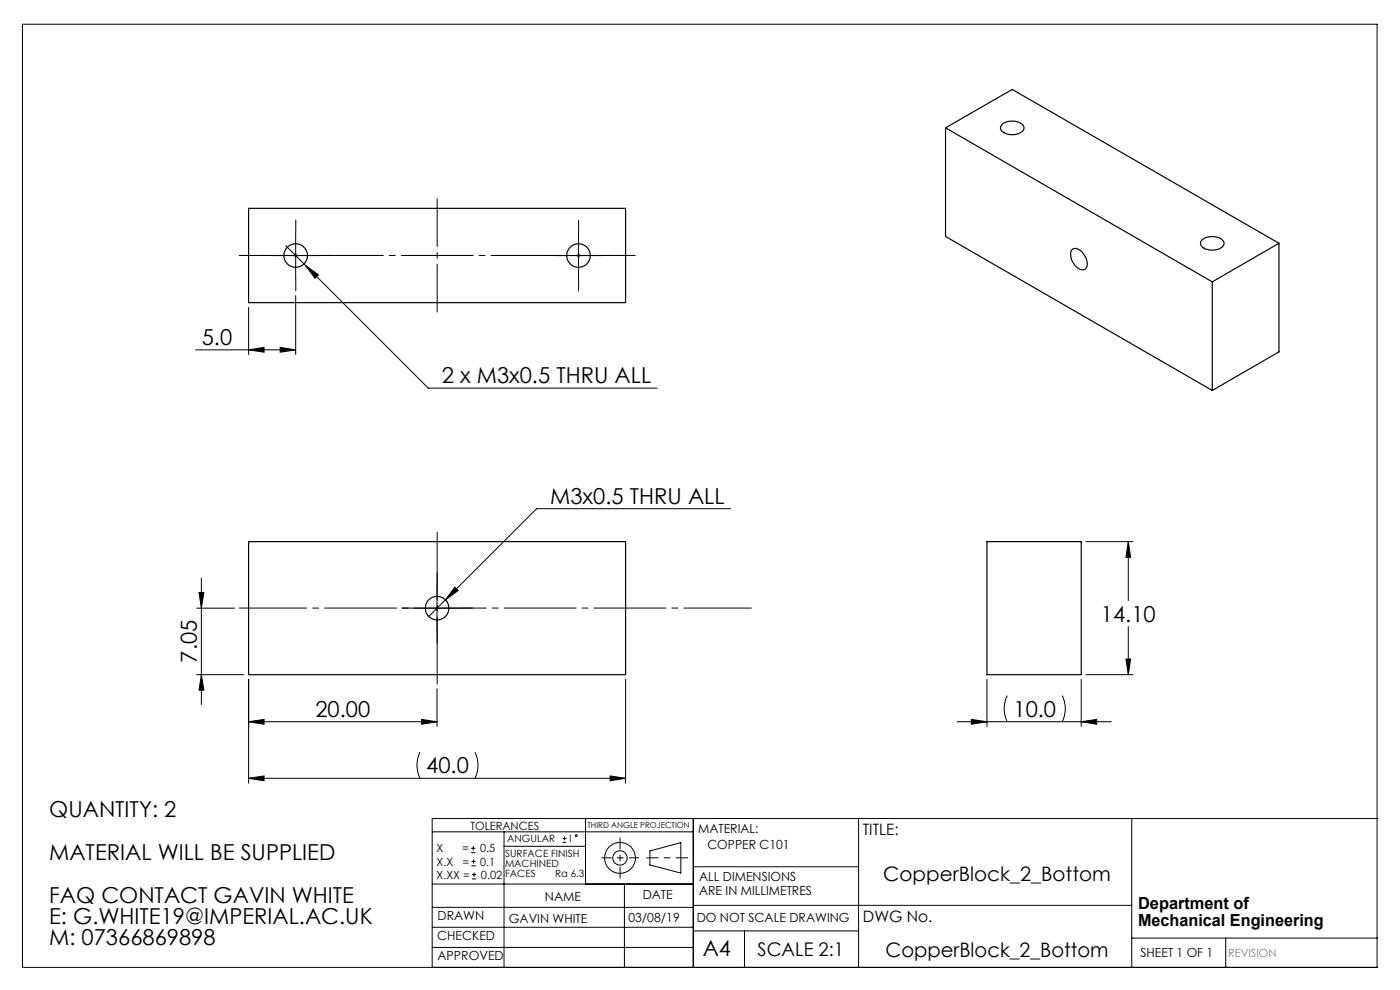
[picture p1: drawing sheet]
<svg xmlns="http://www.w3.org/2000/svg" width="297mm" height="210mm" viewBox="0 0 297 210" stroke-linecap="round" stroke-linejoin="round" font-family="sans-serif">
<g fill="none" stroke="#000" stroke-width=".21">
<path d="M4.8 5.1h287.3v200.1h-287.3zM57.7 54.2h10M60.6 52.1l30.2 30.2h48.6M62.7 49.2v10M64.8 56.3l2.8 2-.8 .7zM117.7 54.2h10M122.7 49.2v10M41.5 74.2h21.2M52.7 74.2l3.3-.5v1zM52.7 65.2v10M59.4 73.7l3.3 .5-3.3 .5zM62.7 62.7v12.5"/>
<path d="M155 107.9h-41.2l-19.3 19.3M230.4 114.9h9.9M239.4 114.9l.5 3.3h-1zM239.4 114.9v12.5M41.7 129h8M42.2 125.7h1.1l-.6 3.3zM42.7 122.7v26.8M87.7 129h10M92.7 124v10M94.5 127.2l-3.6 3.6M96.5 124.6l.7 .7-2.7 1.9zM238.9 139.8h1l-.5 3.3z"/>
<path d="M239.4 132.9v10.2M41.7 143.1h10M42.7 143.1l.6 3.3h-1.1zM52.7 144.1v22M52.7 153.1h40M52.7 153.1l3.3-.5v1zM89.1 159.6a6.1 6.1 0 0 0 0 5.5M89.4 152.6l3.3 .5-3.3 .5zM92.7 146.1v8M100.8 159.6a6.1 6.1 0 0 1 0 5.5M132.7 144.1v22M203 153.1h32.7"/>
<path d="M206.1 152.6l3.3 .5-3.3 .5zM209.4 144.1v10M213.7 147.6a6.4 6.4 0 0 0 0 5.5M225.3 147.6a6.1 6.1 0 0 1 0 5.5M229.4 153.1l3.3-.5v1zM229.4 144.1v10M230.4 143.1h9.9M52.7 165.1h80M52.7 165.1l3.3-.5v1zM91.7 176.5h55.4M99.9 179.9h1M100.4 179.5v.9"/>
<path d="M106.9 176.5v28.7M106.9 179.5h17.3M119.3 178.7h.9M119.3 177.9h.9M119.8 177.4v.9M124.2 173.6v13.9M129.4 164.6l3.3 .5-3.3 .5zM147.1 173.6v31.6M182.1 173.6v31.6M240.1 173.6v31.6M292.1 173.6h-200.4v31.6M91.7 196.7h55.4"/>
<path d="M91.7 192.5h55.4M91.7 187.5h55.4M99.9 180.9h1M100 183.6h.9M100 182.7h.9M100.1 186.4h.9M100.1 185.5h.9M100.5 182.3v.9M100.6 185.1v.9M132.5 187.5v17.7M137.9 180.5l6.5-1.8v6.5l-6.5-1.7zM147.1 183.9h35"/>
<path d="M147.1 197.5h35M147.1 192h93M157.9 197.5v7.7M240.1 199h52M260 199v6.2M91.7 201h55.4"/>
<circle cx="122.2" cy="177.3" r=".2"/>
<circle cx="131.5" cy="182" r="1.52"/>
<circle cx="131.5" cy="182" r="3.3"/>
</g>
<path d="M145.9 182h-8.7" fill="none" stroke="#000" stroke-width=".21" stroke-dasharray="15.2 1.3 1.3 1.3" stroke-dashoffset="12.8"/>
<path d="M131.5 177.7v8.6" fill="none" stroke="#000" stroke-width=".21" stroke-dasharray="15.2 1.3 1.3 1.3" stroke-dashoffset="12.9"/>
<path d="M127.7 182h7.8" fill="none" stroke="#000" stroke-width=".21" stroke-dasharray="15.2 1.3 1.3 1.3" stroke-dashoffset="13.3"/>
<path d="M62.2 54.2h1M62.4 53.9l.7 .7M62.7 53.7v1M63.1 53.9l-.7 .7M122.2 54.2h1M122.4 53.9l.7 .7M122.7 53.7v1M123.1 53.9l-.7 .7" fill="none" stroke="#808080" stroke-width=".21"/>
<path d="M57.7 54.2h-2.5M62.7 49.2v-2.5M62.7 59.2v2.5M67.7 54.2h2.5M117.7 54.2h-2.5M122.7 49.2v-2.5M122.7 59.2v2.5M127.7 54.2h2.5M87.7 129h-2.5M92.7 124v-2.5M92.7 134v2.5M97.7 129h2.5" fill="none" stroke="#000" stroke-width=".21" stroke-dasharray="15.2 1.3 1.3 1.3"/>
<path d="M50.7 129h108.7" fill="none" stroke="#000" stroke-width=".21" stroke-dasharray="15.2 1.3 1.3 1.3" stroke-dashoffset=".9"/>
<path d="M92.7 112.9v32.2" fill="none" stroke="#000" stroke-width=".21" stroke-dasharray="15.2 1.3 1.3 1.3" stroke-dashoffset="1"/>
<path d="M92.7 66.2v-24" fill="none" stroke="#000" stroke-width=".21" stroke-dasharray="15.2 1.3 1.3 1.3" stroke-dashoffset="5.1"/>
<path d="M50.7 54.2h84" fill="none" stroke="#000" stroke-width=".21" stroke-dasharray="15.2 1.3 1.3 1.3" stroke-dashoffset="3.7"/>
<g fill="#000">
<path d="M59.4 73.7l3.3 .5-3.3 .5zM52.7 74.2l3.3-.5v1z"/>
<path d="M42.2 125.7h1.1l-.6 3.3zM42.7 143.1l.6 3.3h-1.1z"/>
<path d="M52.7 165.1l3.3-.5v1zM129.4 164.6l3.3 .5-3.3 .5zM96.5 124.6l-2 2.6 2.7-1.9zM52.7 153.1l3.3-.5v1zM89.4 152.6l3.3 .5-3.3 .5zM64.8 56.3l2 2.7 .8-.7zM206.1 152.6l3.3 .5-3.3 .5zM229.4 153.1l3.3-.5v1zM239.4 114.9l.5 3.3h-1zM238.9 139.8h1l-.5 3.3z"/>
</g>
<g fill="none" stroke="#000" stroke-width=".25">
<path d="M200.6 27.1l14.1-8.1 56.6 32.6M200.6 27.1l56.6 32.7M200.6 27.1v23.1l56.6 32.6M212.7 26.3a3.5 3.5 0 0 1 4.4 .4 1.16 1.16 0 0 1-.9 1.6 3.2 3.2 0 0 1-3.9-.9v-.5zM52.7 44.2h80v20h-80zM227.4 52.9a1.8 1.8 0 0 1 2.5 1 2.6 2.6 0 0 1 .4 3.1 1.8 1.8 0 0 1-2.4-1 2.76 2.76 0 0 1-.5-3.1zM255.1 50.8a3.5 3.5 0 0 1 4.4 .4 1.2 1.2 0 0 1-.9 1.6 3.5 3.5 0 0 1-3.8-.7l-.1-.7zM257.2 59.8v23M271.3 51.6l-14.1 8.2M271.3 51.6v23l-14.1 8.2M52.7 114.9h80v28.2h-80zM209.4 114.9h20v28.2h-20z"/>
<circle cx="62.7" cy="54.2" r="2.5"/>
<circle cx="122.7" cy="54.2" r="2.5"/>
<circle cx="92.7" cy="129" r="2.49"/>
</g>
<g font-size="4.7">
<text x="42.8" y="73.2">5.0</text>
<text x="93.7" y="81.3">2 x M3x0.5 THRU ALL</text>
<text x="116.7" y="106.9">M3x0.5 THRU ALL</text>
<text x="233.6" y="131.9">14.10</text>
<text x="41.7" y="140.6" transform="rotate(-90 41.7 140.6)">7.05</text>
<text x="66.9" y="152.1">20.00</text>
<text x="215" y="152.1">10.0</text>
<text x="90.4" y="164.1">40.0</text>
<text x="10.4" y="173.4">QUANTITY: 2</text>
<text x="10.4" y="182.5">MATERIAL WILL BE SUPPLIED</text>
<text x="10.4" y="191.5">FAQ CONTACT GAVIN WHITE</text>
<text x="10.4" y="196">E: G.WHITE19@IMPERIAL.AC.UK</text>
<text x="10.4" y="200.6">M: 07366869898</text>
<text x="149.1" y="202.9">A4</text>
</g>
<g font-size="4.2">
<text x="187.4" y="186.9">CopperBlock_2_Bottom</text>
<text x="187.9" y="203">CopperBlock_2_Bottom</text>
</g>
<text font-size="4" x="160.7" y="202.8">SCALE 2:1</text>
<g font-size="3.5">
<text x="241.4" y="192.8">Department of</text>
<text x="241.4" y="196.3">Mechanical Engineering</text>
</g>
<g font-size="3.3">
<text x="183" y="177.2">TITLE:</text>
<text x="183.1" y="195.7">DWG No.</text>
</g>
<g font-size="2.7">
<text x="148.1" y="176.7">MATERIAL:</text>
<text x="150.1" y="180.1">COPPER C101</text>
<text x="115.6" y="191">NAME</text>
<text x="136.3" y="190.8">DATE</text>
<text x="148.3" y="186.8">ALL DIMENSIONS</text>
<text x="148.3" y="189.8">ARE IN MILLIMETRES</text>
<text x="92.8" y="195.2">DRAWN</text>
<text x="107.9" y="195.7">GAVIN WHITE</text>
<text x="133.3" y="195.6">03/08/19</text>
<text x="147.8" y="195.7">DO NOT SCALE DRAWING</text>
<text x="92.8" y="199.3">CHECKED</text>
<text x="92.8" y="203.6">APPROVED</text>
<text x="242" y="203">SHEET 1 OF 1</text>
</g>
<g font-size="2.4">
<text x="99.8" y="176">TOLERANCES</text>
<text x="92.6" y="180.8">X</text>
<text x="92.6" y="183.6">X.X</text>
<text x="98" y="180.8">=</text>
<text x="98.1" y="183.6">=</text>
<text x="101.8" y="180.8">0.5</text>
<text x="101.9" y="183.6">0.1</text>
<text x="92.6" y="186.4">X.XX =</text>
<text x="102" y="186.4">0.02</text>
</g>
<text font-size="2.4" fill="#808080" x="260.6" y="203">REVISION</text>
<g font-size="2.1">
<text x="107.6" y="178.6">ANGULAR</text>
<text x="120.5" y="178.6">1</text>
<text x="107.2" y="181.8">SURFACE FINISH</text>
<text x="107.2" y="183.9">MACHINED</text>
<text x="107.2" y="186">FACES</text>
<text x="117.8" y="186">Ra 6.3</text>
</g>
<text font-size="1.7" x="124.6" y="175.7">THIRD ANGLE PROJECTION</text>
</svg>
